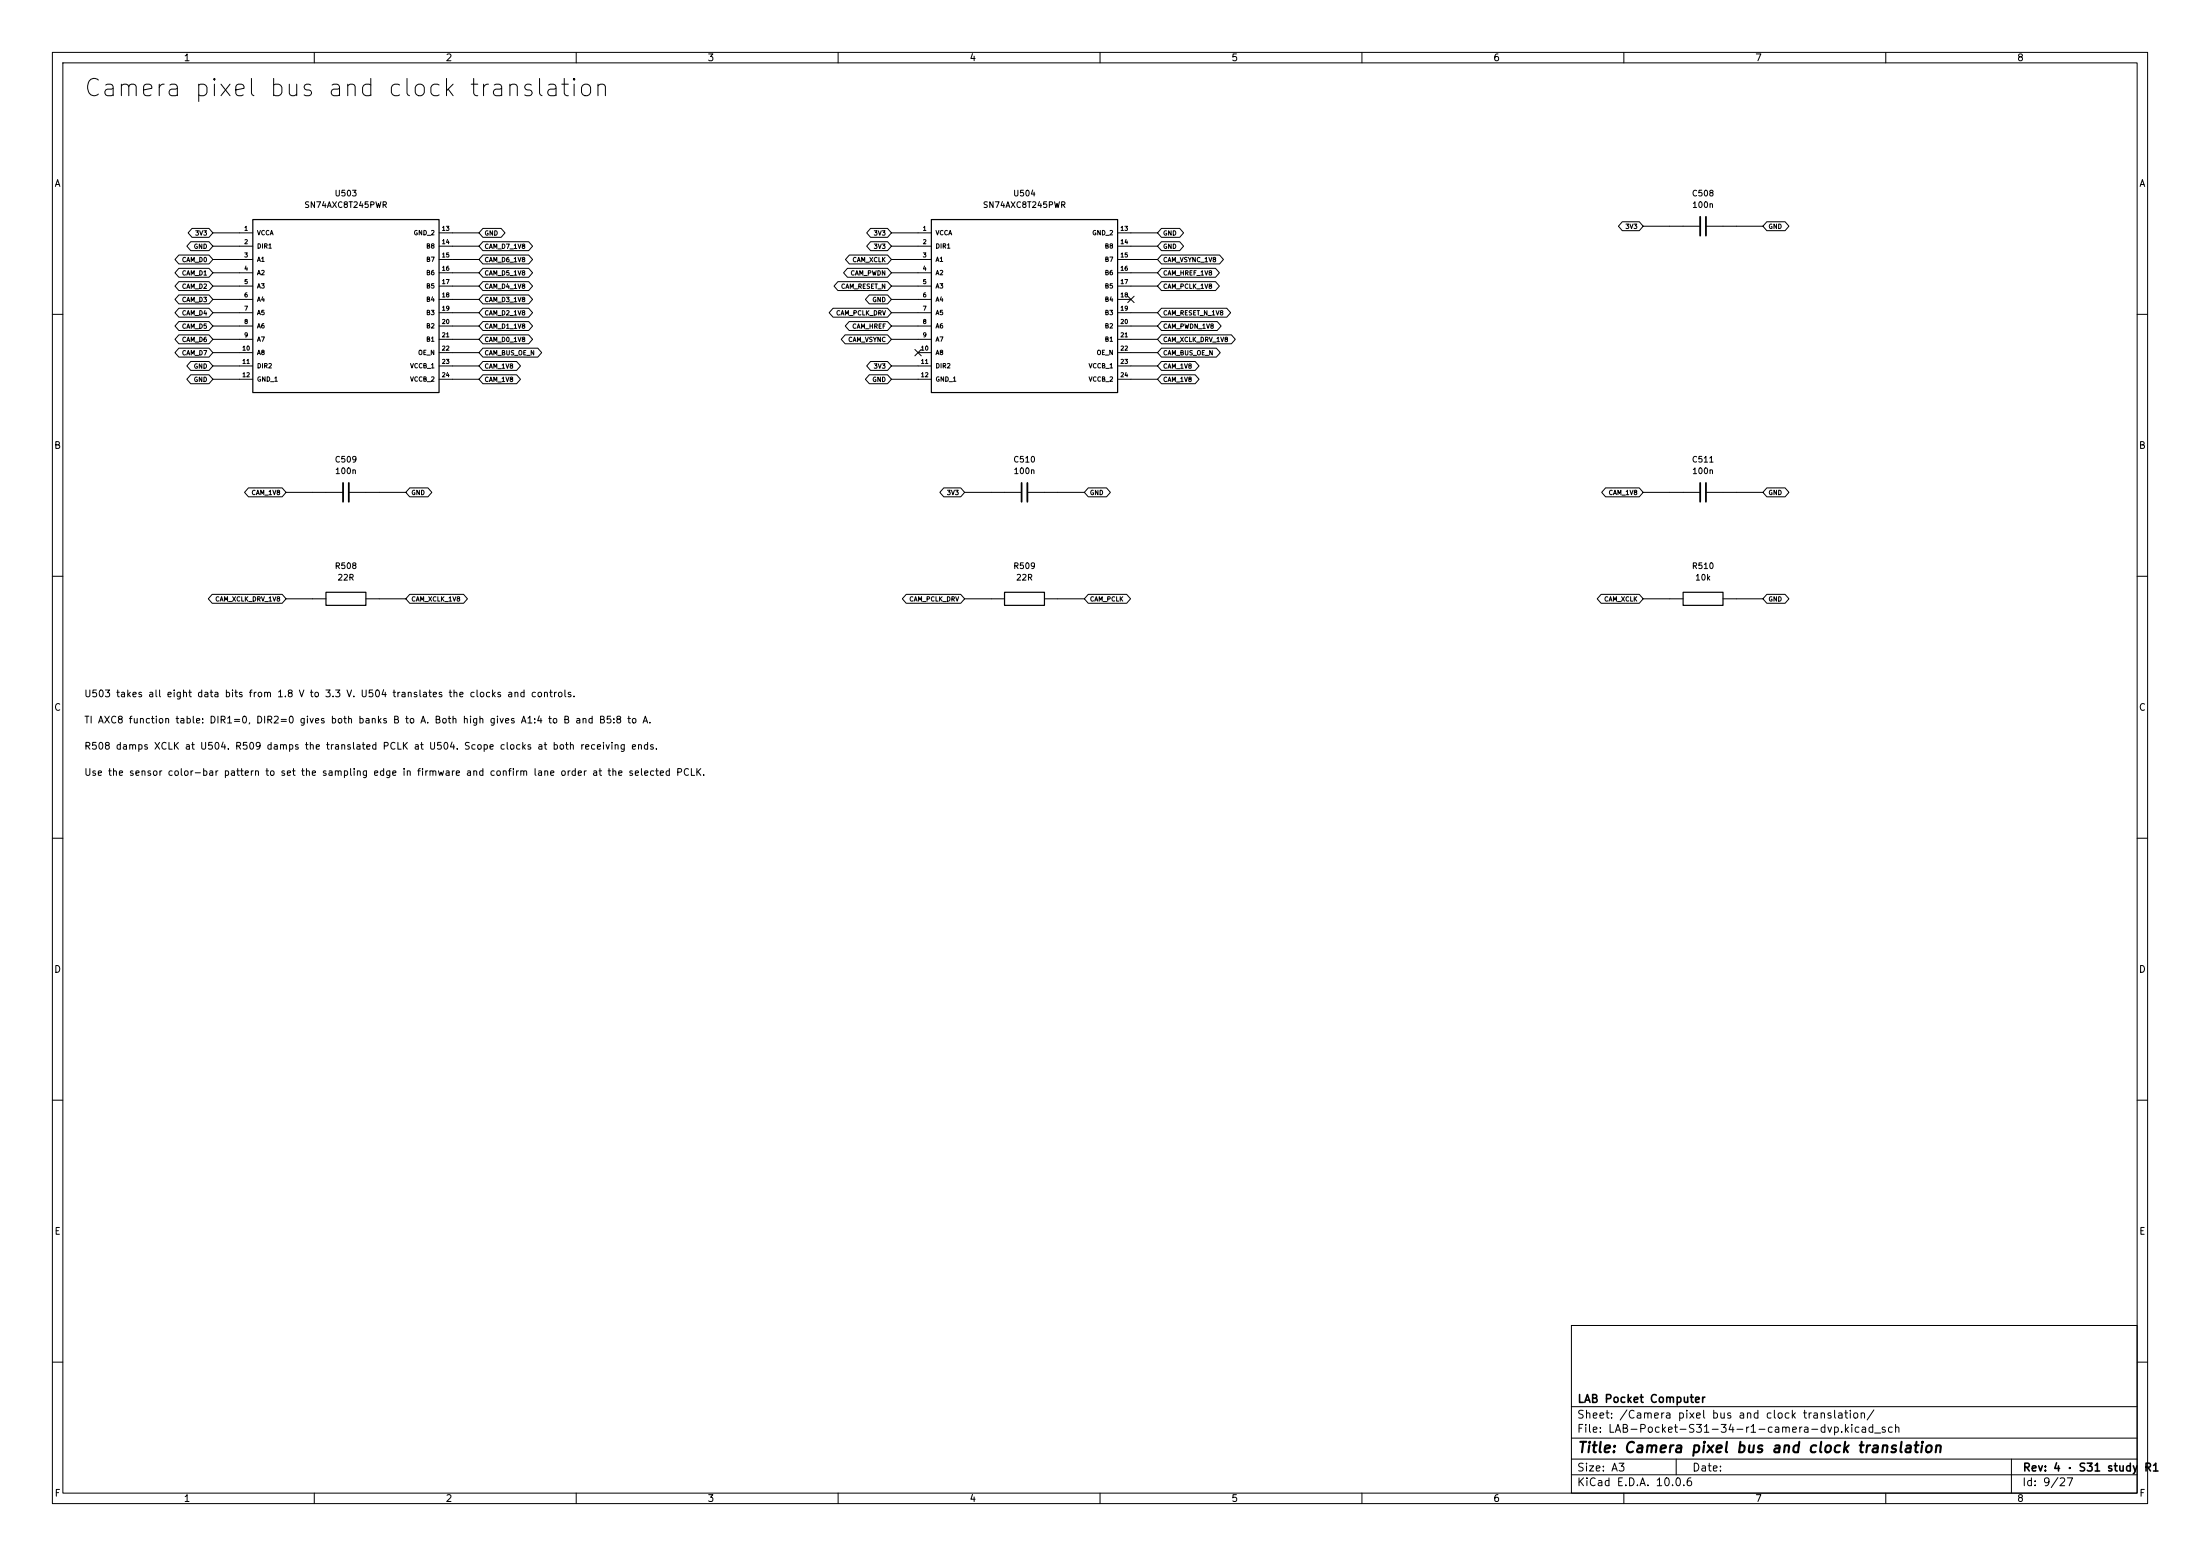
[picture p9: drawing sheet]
(kicad_sch (version 20260101) (generator eeschema) (paper "A3") (title_block (title "Camera pixel bus and clock translation") (rev "4 · S31 study R1") (company "LAB Pocket Computer")) (lib_symbols
(symbol "S31_34:Part_U503" (pin_names (offset 0.7)) (in_bom yes) (on_board yes)
(property "Reference" "U" (at 0 21.51 0) (effects (font (size 1.1 1.1))))
(property "Value" "SN74AXC8T245PWR" (at 0 18.51 0) (effects (font (size 1.1 1.1))))
(symbol "Part_U503_0_1" (rectangle (start -17.78 16.51) (end 17.78 -16.51) (stroke (width 0.23) (type default))(fill (type background))))
(symbol "Part_U503_1_1"
(pin power_in line (at -20.32 13.97 0) (length 2.54) (name "VCCA" (effects (font (size 0.85 0.85)))) (number "1" (effects (font (size 0.8 0.8)))))
(pin input line (at -20.32 11.43 0) (length 2.54) (name "DIR1" (effects (font (size 0.85 0.85)))) (number "2" (effects (font (size 0.8 0.8)))))
(pin output line (at -20.32 8.89 0) (length 2.54) (name "A1" (effects (font (size 0.85 0.85)))) (number "3" (effects (font (size 0.8 0.8)))))
(pin output line (at -20.32 6.35 0) (length 2.54) (name "A2" (effects (font (size 0.85 0.85)))) (number "4" (effects (font (size 0.8 0.8)))))
(pin output line (at -20.32 3.81 0) (length 2.54) (name "A3" (effects (font (size 0.85 0.85)))) (number "5" (effects (font (size 0.8 0.8)))))
(pin output line (at -20.32 1.27 0) (length 2.54) (name "A4" (effects (font (size 0.85 0.85)))) (number "6" (effects (font (size 0.8 0.8)))))
(pin output line (at -20.32 -1.27 0) (length 2.54) (name "A5" (effects (font (size 0.85 0.85)))) (number "7" (effects (font (size 0.8 0.8)))))
(pin output line (at -20.32 -3.81 0) (length 2.54) (name "A6" (effects (font (size 0.85 0.85)))) (number "8" (effects (font (size 0.8 0.8)))))
(pin output line (at -20.32 -6.35 0) (length 2.54) (name "A7" (effects (font (size 0.85 0.85)))) (number "9" (effects (font (size 0.8 0.8)))))
(pin output line (at -20.32 -8.89 0) (length 2.54) (name "A8" (effects (font (size 0.85 0.85)))) (number "10" (effects (font (size 0.8 0.8)))))
(pin input line (at -20.32 -11.43 0) (length 2.54) (name "DIR2" (effects (font (size 0.85 0.85)))) (number "11" (effects (font (size 0.8 0.8)))))
(pin power_in line (at -20.32 -13.97 0) (length 2.54) (name "GND_1" (effects (font (size 0.85 0.85)))) (number "12" (effects (font (size 0.8 0.8)))))
(pin power_in line (at 20.32 13.97 180) (length 2.54) (name "GND_2" (effects (font (size 0.85 0.85)))) (number "13" (effects (font (size 0.8 0.8)))))
(pin input line (at 20.32 11.43 180) (length 2.54) (name "B8" (effects (font (size 0.85 0.85)))) (number "14" (effects (font (size 0.8 0.8)))))
(pin input line (at 20.32 8.89 180) (length 2.54) (name "B7" (effects (font (size 0.85 0.85)))) (number "15" (effects (font (size 0.8 0.8)))))
(pin input line (at 20.32 6.35 180) (length 2.54) (name "B6" (effects (font (size 0.85 0.85)))) (number "16" (effects (font (size 0.8 0.8)))))
(pin input line (at 20.32 3.81 180) (length 2.54) (name "B5" (effects (font (size 0.85 0.85)))) (number "17" (effects (font (size 0.8 0.8)))))
(pin input line (at 20.32 1.27 180) (length 2.54) (name "B4" (effects (font (size 0.85 0.85)))) (number "18" (effects (font (size 0.8 0.8)))))
(pin input line (at 20.32 -1.27 180) (length 2.54) (name "B3" (effects (font (size 0.85 0.85)))) (number "19" (effects (font (size 0.8 0.8)))))
(pin input line (at 20.32 -3.81 180) (length 2.54) (name "B2" (effects (font (size 0.85 0.85)))) (number "20" (effects (font (size 0.8 0.8)))))
(pin input line (at 20.32 -6.35 180) (length 2.54) (name "B1" (effects (font (size 0.85 0.85)))) (number "21" (effects (font (size 0.8 0.8)))))
(pin input line (at 20.32 -8.89 180) (length 2.54) (name "OE_N" (effects (font (size 0.85 0.85)))) (number "22" (effects (font (size 0.8 0.8)))))
(pin power_in line (at 20.32 -11.43 180) (length 2.54) (name "VCCB_1" (effects (font (size 0.85 0.85)))) (number "23" (effects (font (size 0.8 0.8)))))
(pin power_in line (at 20.32 -13.97 180) (length 2.54) (name "VCCB_2" (effects (font (size 0.85 0.85)))) (number "24" (effects (font (size 0.8 0.8)))))))
(symbol "S31_34:Part_U504" (pin_names (offset 0.7)) (in_bom yes) (on_board yes)
(property "Reference" "U" (at 0 21.51 0) (effects (font (size 1.1 1.1))))
(property "Value" "SN74AXC8T245PWR" (at 0 18.51 0) (effects (font (size 1.1 1.1))))
(symbol "Part_U504_0_1" (rectangle (start -17.78 16.51) (end 17.78 -16.51) (stroke (width 0.23) (type default))(fill (type background))))
(symbol "Part_U504_1_1"
(pin power_in line (at -20.32 13.97 0) (length 2.54) (name "VCCA" (effects (font (size 0.85 0.85)))) (number "1" (effects (font (size 0.8 0.8)))))
(pin input line (at -20.32 11.43 0) (length 2.54) (name "DIR1" (effects (font (size 0.85 0.85)))) (number "2" (effects (font (size 0.8 0.8)))))
(pin input line (at -20.32 8.89 0) (length 2.54) (name "A1" (effects (font (size 0.85 0.85)))) (number "3" (effects (font (size 0.8 0.8)))))
(pin input line (at -20.32 6.35 0) (length 2.54) (name "A2" (effects (font (size 0.85 0.85)))) (number "4" (effects (font (size 0.8 0.8)))))
(pin input line (at -20.32 3.81 0) (length 2.54) (name "A3" (effects (font (size 0.85 0.85)))) (number "5" (effects (font (size 0.8 0.8)))))
(pin input line (at -20.32 1.27 0) (length 2.54) (name "A4" (effects (font (size 0.85 0.85)))) (number "6" (effects (font (size 0.8 0.8)))))
(pin output line (at -20.32 -1.27 0) (length 2.54) (name "A5" (effects (font (size 0.85 0.85)))) (number "7" (effects (font (size 0.8 0.8)))))
(pin output line (at -20.32 -3.81 0) (length 2.54) (name "A6" (effects (font (size 0.85 0.85)))) (number "8" (effects (font (size 0.8 0.8)))))
(pin output line (at -20.32 -6.35 0) (length 2.54) (name "A7" (effects (font (size 0.85 0.85)))) (number "9" (effects (font (size 0.8 0.8)))))
(pin output line (at -20.32 -8.89 0) (length 2.54) (name "A8" (effects (font (size 0.85 0.85)))) (number "10" (effects (font (size 0.8 0.8)))))
(pin input line (at -20.32 -11.43 0) (length 2.54) (name "DIR2" (effects (font (size 0.85 0.85)))) (number "11" (effects (font (size 0.8 0.8)))))
(pin power_in line (at -20.32 -13.97 0) (length 2.54) (name "GND_1" (effects (font (size 0.85 0.85)))) (number "12" (effects (font (size 0.8 0.8)))))
(pin power_in line (at 20.32 13.97 180) (length 2.54) (name "GND_2" (effects (font (size 0.85 0.85)))) (number "13" (effects (font (size 0.8 0.8)))))
(pin input line (at 20.32 11.43 180) (length 2.54) (name "B8" (effects (font (size 0.85 0.85)))) (number "14" (effects (font (size 0.8 0.8)))))
(pin input line (at 20.32 8.89 180) (length 2.54) (name "B7" (effects (font (size 0.85 0.85)))) (number "15" (effects (font (size 0.8 0.8)))))
(pin input line (at 20.32 6.35 180) (length 2.54) (name "B6" (effects (font (size 0.85 0.85)))) (number "16" (effects (font (size 0.8 0.8)))))
(pin input line (at 20.32 3.81 180) (length 2.54) (name "B5" (effects (font (size 0.85 0.85)))) (number "17" (effects (font (size 0.8 0.8)))))
(pin output line (at 20.32 1.27 180) (length 2.54) (name "B4" (effects (font (size 0.85 0.85)))) (number "18" (effects (font (size 0.8 0.8)))))
(pin output line (at 20.32 -1.27 180) (length 2.54) (name "B3" (effects (font (size 0.85 0.85)))) (number "19" (effects (font (size 0.8 0.8)))))
(pin output line (at 20.32 -3.81 180) (length 2.54) (name "B2" (effects (font (size 0.85 0.85)))) (number "20" (effects (font (size 0.8 0.8)))))
(pin output line (at 20.32 -6.35 180) (length 2.54) (name "B1" (effects (font (size 0.85 0.85)))) (number "21" (effects (font (size 0.8 0.8)))))
(pin input line (at 20.32 -8.89 180) (length 2.54) (name "OE_N" (effects (font (size 0.85 0.85)))) (number "22" (effects (font (size 0.8 0.8)))))
(pin power_in line (at 20.32 -11.43 180) (length 2.54) (name "VCCB_1" (effects (font (size 0.85 0.85)))) (number "23" (effects (font (size 0.8 0.8)))))
(pin power_in line (at 20.32 -13.97 180) (length 2.54) (name "VCCB_2" (effects (font (size 0.85 0.85)))) (number "24" (effects (font (size 0.8 0.8)))))))
(symbol "S31_34:Part_C508" (pin_names (offset 0.7) (hide yes)) (pin_numbers (hide yes)) (in_bom yes) (on_board yes)
(property "Reference" "C" (at 0 6.27 0) (effects (font (size 1.1 1.1))))
(property "Value" "100n" (at 0 3.27 0) (effects (font (size 1.1 1.1))))
(symbol "Part_C508_0_1" (polyline (pts (xy -0.55 -1.8) (xy -0.55 1.8)) (stroke (width 0.34) (type default))(fill (type none)))(polyline (pts (xy 0.55 -1.8) (xy 0.55 1.8)) (stroke (width 0.34) (type default))(fill (type none)))(polyline (pts (xy -3.81 0) (xy -0.55 0)) (stroke (width 0.18) (type default))(fill (type none)))(polyline (pts (xy 3.81 0) (xy 0.55 0)) (stroke (width 0.18) (type default))(fill (type none))))
(symbol "Part_C508_1_1"
(pin passive line (at -6.35 0 0) (length 2.54) (name "1" (effects (font (size 0.85 0.85)))) (number "1" (effects (font (size 0.8 0.8)))))
(pin passive line (at 6.35 0 180) (length 2.54) (name "2" (effects (font (size 0.85 0.85)))) (number "2" (effects (font (size 0.8 0.8)))))))
(symbol "S31_34:Part_C509" (pin_names (offset 0.7) (hide yes)) (pin_numbers (hide yes)) (in_bom yes) (on_board yes)
(property "Reference" "C" (at 0 6.27 0) (effects (font (size 1.1 1.1))))
(property "Value" "100n" (at 0 3.27 0) (effects (font (size 1.1 1.1))))
(symbol "Part_C509_0_1" (polyline (pts (xy -0.55 -1.8) (xy -0.55 1.8)) (stroke (width 0.34) (type default))(fill (type none)))(polyline (pts (xy 0.55 -1.8) (xy 0.55 1.8)) (stroke (width 0.34) (type default))(fill (type none)))(polyline (pts (xy -3.81 0) (xy -0.55 0)) (stroke (width 0.18) (type default))(fill (type none)))(polyline (pts (xy 3.81 0) (xy 0.55 0)) (stroke (width 0.18) (type default))(fill (type none))))
(symbol "Part_C509_1_1"
(pin passive line (at -6.35 0 0) (length 2.54) (name "1" (effects (font (size 0.85 0.85)))) (number "1" (effects (font (size 0.8 0.8)))))
(pin passive line (at 6.35 0 180) (length 2.54) (name "2" (effects (font (size 0.85 0.85)))) (number "2" (effects (font (size 0.8 0.8)))))))
(symbol "S31_34:Part_C510" (pin_names (offset 0.7) (hide yes)) (pin_numbers (hide yes)) (in_bom yes) (on_board yes)
(property "Reference" "C" (at 0 6.27 0) (effects (font (size 1.1 1.1))))
(property "Value" "100n" (at 0 3.27 0) (effects (font (size 1.1 1.1))))
(symbol "Part_C510_0_1" (polyline (pts (xy -0.55 -1.8) (xy -0.55 1.8)) (stroke (width 0.34) (type default))(fill (type none)))(polyline (pts (xy 0.55 -1.8) (xy 0.55 1.8)) (stroke (width 0.34) (type default))(fill (type none)))(polyline (pts (xy -3.81 0) (xy -0.55 0)) (stroke (width 0.18) (type default))(fill (type none)))(polyline (pts (xy 3.81 0) (xy 0.55 0)) (stroke (width 0.18) (type default))(fill (type none))))
(symbol "Part_C510_1_1"
(pin passive line (at -6.35 0 0) (length 2.54) (name "1" (effects (font (size 0.85 0.85)))) (number "1" (effects (font (size 0.8 0.8)))))
(pin passive line (at 6.35 0 180) (length 2.54) (name "2" (effects (font (size 0.85 0.85)))) (number "2" (effects (font (size 0.8 0.8)))))))
(symbol "S31_34:Part_C511" (pin_names (offset 0.7) (hide yes)) (pin_numbers (hide yes)) (in_bom yes) (on_board yes)
(property "Reference" "C" (at 0 6.27 0) (effects (font (size 1.1 1.1))))
(property "Value" "100n" (at 0 3.27 0) (effects (font (size 1.1 1.1))))
(symbol "Part_C511_0_1" (polyline (pts (xy -0.55 -1.8) (xy -0.55 1.8)) (stroke (width 0.34) (type default))(fill (type none)))(polyline (pts (xy 0.55 -1.8) (xy 0.55 1.8)) (stroke (width 0.34) (type default))(fill (type none)))(polyline (pts (xy -3.81 0) (xy -0.55 0)) (stroke (width 0.18) (type default))(fill (type none)))(polyline (pts (xy 3.81 0) (xy 0.55 0)) (stroke (width 0.18) (type default))(fill (type none))))
(symbol "Part_C511_1_1"
(pin passive line (at -6.35 0 0) (length 2.54) (name "1" (effects (font (size 0.85 0.85)))) (number "1" (effects (font (size 0.8 0.8)))))
(pin passive line (at 6.35 0 180) (length 2.54) (name "2" (effects (font (size 0.85 0.85)))) (number "2" (effects (font (size 0.8 0.8)))))))
(symbol "S31_34:Part_R508" (pin_names (offset 0.7) (hide yes)) (pin_numbers (hide yes)) (in_bom yes) (on_board yes)
(property "Reference" "R" (at 0 6.27 0) (effects (font (size 1.1 1.1))))
(property "Value" "22R" (at 0 3.27 0) (effects (font (size 1.1 1.1))))
(symbol "Part_R508_0_1" (rectangle (start -3.81 1.25) (end 3.81 -1.25) (stroke (width 0.23) (type default))(fill (type none))))
(symbol "Part_R508_1_1"
(pin passive line (at -6.35 0 0) (length 2.54) (name "1" (effects (font (size 0.85 0.85)))) (number "1" (effects (font (size 0.8 0.8)))))
(pin passive line (at 6.35 0 180) (length 2.54) (name "2" (effects (font (size 0.85 0.85)))) (number "2" (effects (font (size 0.8 0.8)))))))
(symbol "S31_34:Part_R509" (pin_names (offset 0.7) (hide yes)) (pin_numbers (hide yes)) (in_bom yes) (on_board yes)
(property "Reference" "R" (at 0 6.27 0) (effects (font (size 1.1 1.1))))
(property "Value" "22R" (at 0 3.27 0) (effects (font (size 1.1 1.1))))
(symbol "Part_R509_0_1" (rectangle (start -3.81 1.25) (end 3.81 -1.25) (stroke (width 0.23) (type default))(fill (type none))))
(symbol "Part_R509_1_1"
(pin passive line (at -6.35 0 0) (length 2.54) (name "1" (effects (font (size 0.85 0.85)))) (number "1" (effects (font (size 0.8 0.8)))))
(pin passive line (at 6.35 0 180) (length 2.54) (name "2" (effects (font (size 0.85 0.85)))) (number "2" (effects (font (size 0.8 0.8)))))))
(symbol "S31_34:Part_R510" (pin_names (offset 0.7) (hide yes)) (pin_numbers (hide yes)) (in_bom yes) (on_board yes)
(property "Reference" "R" (at 0 6.27 0) (effects (font (size 1.1 1.1))))
(property "Value" "10k" (at 0 3.27 0) (effects (font (size 1.1 1.1))))
(symbol "Part_R510_0_1" (rectangle (start -3.81 1.25) (end 3.81 -1.25) (stroke (width 0.23) (type default))(fill (type none))))
(symbol "Part_R510_1_1"
(pin passive line (at -6.35 0 0) (length 2.54) (name "1" (effects (font (size 0.85 0.85)))) (number "1" (effects (font (size 0.8 0.8)))))
(pin passive line (at 6.35 0 180) (length 2.54) (name "2" (effects (font (size 0.85 0.85)))) (number "2" (effects (font (size 0.8 0.8))))))))
(text "Camera pixel bus and clock translation" (at 16 17 0) (effects (font (size 3.3 3.3)) (justify left)))
(symbol (lib_id "S31_34:Part_U503") (at 66.04 58.42 0) (unit 1) (in_bom yes) (on_board yes) (property "Reference" "U503" (at 66.04 36.91 0) (effects (font (size 1.1 1.1))))(property "Value" "SN74AXC8T245PWR" (at 66.04 39.11 0) (effects (font (size 1.1 1.1))))(property "Footprint" "Package_SO:TSSOP-24_4.4x7.8mm_P0.65mm" (at 66.04 58.42 0) (effects (font (size 1.1 1.1)) (hide yes)))(property "Datasheet" "${KIPRJMOD}/../datasheets/TI-SN74AXC8T245.pdf" (at 66.04 58.42 0) (effects (font (size 1.1 1.1)) (hide yes)))(property "MPN" "SN74AXC8T245PWR" (at 66.04 58.42 0) (effects (font (size 1.1 1.1)) (hide yes)))(property "LCSC" "C882718" (at 66.04 58.42 0) (effects (font (size 1.1 1.1)) (hide yes))))
(wire (pts (xy 45.72 44.45) (xy 40.64 44.45)) (stroke (width 0) (type default)))
(global_label "3V3" (shape bidirectional) (at 40.64 44.45 180) (effects (font (size 0.85 0.85)) (justify right)))
(wire (pts (xy 45.72 46.99) (xy 40.64 46.99)) (stroke (width 0) (type default)))
(global_label "GND" (shape bidirectional) (at 40.64 46.99 180) (effects (font (size 0.85 0.85)) (justify right)))
(wire (pts (xy 45.72 49.53) (xy 40.64 49.53)) (stroke (width 0) (type default)))
(global_label "CAM_D0" (shape bidirectional) (at 40.64 49.53 180) (effects (font (size 0.85 0.85)) (justify right)))
(wire (pts (xy 45.72 52.07) (xy 40.64 52.07)) (stroke (width 0) (type default)))
(global_label "CAM_D1" (shape bidirectional) (at 40.64 52.07 180) (effects (font (size 0.85 0.85)) (justify right)))
(wire (pts (xy 45.72 54.61) (xy 40.64 54.61)) (stroke (width 0) (type default)))
(global_label "CAM_D2" (shape bidirectional) (at 40.64 54.61 180) (effects (font (size 0.85 0.85)) (justify right)))
(wire (pts (xy 45.72 57.15) (xy 40.64 57.15)) (stroke (width 0) (type default)))
(global_label "CAM_D3" (shape bidirectional) (at 40.64 57.15 180) (effects (font (size 0.85 0.85)) (justify right)))
(wire (pts (xy 45.72 59.69) (xy 40.64 59.69)) (stroke (width 0) (type default)))
(global_label "CAM_D4" (shape bidirectional) (at 40.64 59.69 180) (effects (font (size 0.85 0.85)) (justify right)))
(wire (pts (xy 45.72 62.23) (xy 40.64 62.23)) (stroke (width 0) (type default)))
(global_label "CAM_D5" (shape bidirectional) (at 40.64 62.23 180) (effects (font (size 0.85 0.85)) (justify right)))
(wire (pts (xy 45.72 64.77) (xy 40.64 64.77)) (stroke (width 0) (type default)))
(global_label "CAM_D6" (shape bidirectional) (at 40.64 64.77 180) (effects (font (size 0.85 0.85)) (justify right)))
(wire (pts (xy 45.72 67.31) (xy 40.64 67.31)) (stroke (width 0) (type default)))
(global_label "CAM_D7" (shape bidirectional) (at 40.64 67.31 180) (effects (font (size 0.85 0.85)) (justify right)))
(wire (pts (xy 45.72 69.85) (xy 40.64 69.85)) (stroke (width 0) (type default)))
(global_label "GND" (shape bidirectional) (at 40.64 69.85 180) (effects (font (size 0.85 0.85)) (justify right)))
(wire (pts (xy 45.72 72.39) (xy 40.64 72.39)) (stroke (width 0) (type default)))
(global_label "GND" (shape bidirectional) (at 40.64 72.39 180) (effects (font (size 0.85 0.85)) (justify right)))
(wire (pts (xy 86.36 44.45) (xy 91.44 44.45)) (stroke (width 0) (type default)))
(global_label "GND" (shape bidirectional) (at 91.44 44.45 0) (effects (font (size 0.85 0.85)) (justify left)))
(wire (pts (xy 86.36 46.99) (xy 91.44 46.99)) (stroke (width 0) (type default)))
(global_label "CAM_D7_1V8" (shape bidirectional) (at 91.44 46.99 0) (effects (font (size 0.85 0.85)) (justify left)))
(wire (pts (xy 86.36 49.53) (xy 91.44 49.53)) (stroke (width 0) (type default)))
(global_label "CAM_D6_1V8" (shape bidirectional) (at 91.44 49.53 0) (effects (font (size 0.85 0.85)) (justify left)))
(wire (pts (xy 86.36 52.07) (xy 91.44 52.07)) (stroke (width 0) (type default)))
(global_label "CAM_D5_1V8" (shape bidirectional) (at 91.44 52.07 0) (effects (font (size 0.85 0.85)) (justify left)))
(wire (pts (xy 86.36 54.61) (xy 91.44 54.61)) (stroke (width 0) (type default)))
(global_label "CAM_D4_1V8" (shape bidirectional) (at 91.44 54.61 0) (effects (font (size 0.85 0.85)) (justify left)))
(wire (pts (xy 86.36 57.15) (xy 91.44 57.15)) (stroke (width 0) (type default)))
(global_label "CAM_D3_1V8" (shape bidirectional) (at 91.44 57.15 0) (effects (font (size 0.85 0.85)) (justify left)))
(wire (pts (xy 86.36 59.69) (xy 91.44 59.69)) (stroke (width 0) (type default)))
(global_label "CAM_D2_1V8" (shape bidirectional) (at 91.44 59.69 0) (effects (font (size 0.85 0.85)) (justify left)))
(wire (pts (xy 86.36 62.23) (xy 91.44 62.23)) (stroke (width 0) (type default)))
(global_label "CAM_D1_1V8" (shape bidirectional) (at 91.44 62.23 0) (effects (font (size 0.85 0.85)) (justify left)))
(wire (pts (xy 86.36 64.77) (xy 91.44 64.77)) (stroke (width 0) (type default)))
(global_label "CAM_D0_1V8" (shape bidirectional) (at 91.44 64.77 0) (effects (font (size 0.85 0.85)) (justify left)))
(wire (pts (xy 86.36 67.31) (xy 91.44 67.31)) (stroke (width 0) (type default)))
(global_label "CAM_BUS_OE_N" (shape bidirectional) (at 91.44 67.31 0) (effects (font (size 0.85 0.85)) (justify left)))
(wire (pts (xy 86.36 69.85) (xy 91.44 69.85)) (stroke (width 0) (type default)))
(global_label "CAM_1V8" (shape bidirectional) (at 91.44 69.85 0) (effects (font (size 0.85 0.85)) (justify left)))
(wire (pts (xy 86.36 72.39) (xy 91.44 72.39)) (stroke (width 0) (type default)))
(global_label "CAM_1V8" (shape bidirectional) (at 91.44 72.39 0) (effects (font (size 0.85 0.85)) (justify left)))
(symbol (lib_id "S31_34:Part_U504") (at 195.58 58.42 0) (unit 1) (in_bom yes) (on_board yes) (property "Reference" "U504" (at 195.58 36.91 0) (effects (font (size 1.1 1.1))))(property "Value" "SN74AXC8T245PWR" (at 195.58 39.11 0) (effects (font (size 1.1 1.1))))(property "Footprint" "Package_SO:TSSOP-24_4.4x7.8mm_P0.65mm" (at 195.58 58.42 0) (effects (font (size 1.1 1.1)) (hide yes)))(property "Datasheet" "${KIPRJMOD}/../datasheets/TI-SN74AXC8T245.pdf" (at 195.58 58.42 0) (effects (font (size 1.1 1.1)) (hide yes)))(property "MPN" "SN74AXC8T245PWR" (at 195.58 58.42 0) (effects (font (size 1.1 1.1)) (hide yes)))(property "LCSC" "C882718" (at 195.58 58.42 0) (effects (font (size 1.1 1.1)) (hide yes))))
(wire (pts (xy 175.26 44.45) (xy 170.18 44.45)) (stroke (width 0) (type default)))
(global_label "3V3" (shape bidirectional) (at 170.18 44.45 180) (effects (font (size 0.85 0.85)) (justify right)))
(wire (pts (xy 175.26 46.99) (xy 170.18 46.99)) (stroke (width 0) (type default)))
(global_label "3V3" (shape bidirectional) (at 170.18 46.99 180) (effects (font (size 0.85 0.85)) (justify right)))
(wire (pts (xy 175.26 49.53) (xy 170.18 49.53)) (stroke (width 0) (type default)))
(global_label "CAM_XCLK" (shape bidirectional) (at 170.18 49.53 180) (effects (font (size 0.85 0.85)) (justify right)))
(wire (pts (xy 175.26 52.07) (xy 170.18 52.07)) (stroke (width 0) (type default)))
(global_label "CAM_PWDN" (shape bidirectional) (at 170.18 52.07 180) (effects (font (size 0.85 0.85)) (justify right)))
(wire (pts (xy 175.26 54.61) (xy 170.18 54.61)) (stroke (width 0) (type default)))
(global_label "CAM_RESET_N" (shape bidirectional) (at 170.18 54.61 180) (effects (font (size 0.85 0.85)) (justify right)))
(wire (pts (xy 175.26 57.15) (xy 170.18 57.15)) (stroke (width 0) (type default)))
(global_label "GND" (shape bidirectional) (at 170.18 57.15 180) (effects (font (size 0.85 0.85)) (justify right)))
(wire (pts (xy 175.26 59.69) (xy 170.18 59.69)) (stroke (width 0) (type default)))
(global_label "CAM_PCLK_DRV" (shape bidirectional) (at 170.18 59.69 180) (effects (font (size 0.85 0.85)) (justify right)))
(wire (pts (xy 175.26 62.23) (xy 170.18 62.23)) (stroke (width 0) (type default)))
(global_label "CAM_HREF" (shape bidirectional) (at 170.18 62.23 180) (effects (font (size 0.85 0.85)) (justify right)))
(wire (pts (xy 175.26 64.77) (xy 170.18 64.77)) (stroke (width 0) (type default)))
(global_label "CAM_VSYNC" (shape bidirectional) (at 170.18 64.77 180) (effects (font (size 0.85 0.85)) (justify right)))
(no_connect (at 175.26 67.31))
(wire (pts (xy 175.26 69.85) (xy 170.18 69.85)) (stroke (width 0) (type default)))
(global_label "3V3" (shape bidirectional) (at 170.18 69.85 180) (effects (font (size 0.85 0.85)) (justify right)))
(wire (pts (xy 175.26 72.39) (xy 170.18 72.39)) (stroke (width 0) (type default)))
(global_label "GND" (shape bidirectional) (at 170.18 72.39 180) (effects (font (size 0.85 0.85)) (justify right)))
(wire (pts (xy 215.9 44.45) (xy 220.98 44.45)) (stroke (width 0) (type default)))
(global_label "GND" (shape bidirectional) (at 220.98 44.45 0) (effects (font (size 0.85 0.85)) (justify left)))
(wire (pts (xy 215.9 46.99) (xy 220.98 46.99)) (stroke (width 0) (type default)))
(global_label "GND" (shape bidirectional) (at 220.98 46.99 0) (effects (font (size 0.85 0.85)) (justify left)))
(wire (pts (xy 215.9 49.53) (xy 220.98 49.53)) (stroke (width 0) (type default)))
(global_label "CAM_VSYNC_1V8" (shape bidirectional) (at 220.98 49.53 0) (effects (font (size 0.85 0.85)) (justify left)))
(wire (pts (xy 215.9 52.07) (xy 220.98 52.07)) (stroke (width 0) (type default)))
(global_label "CAM_HREF_1V8" (shape bidirectional) (at 220.98 52.07 0) (effects (font (size 0.85 0.85)) (justify left)))
(wire (pts (xy 215.9 54.61) (xy 220.98 54.61)) (stroke (width 0) (type default)))
(global_label "CAM_PCLK_1V8" (shape bidirectional) (at 220.98 54.61 0) (effects (font (size 0.85 0.85)) (justify left)))
(no_connect (at 215.9 57.15))
(wire (pts (xy 215.9 59.69) (xy 220.98 59.69)) (stroke (width 0) (type default)))
(global_label "CAM_RESET_N_1V8" (shape bidirectional) (at 220.98 59.69 0) (effects (font (size 0.85 0.85)) (justify left)))
(wire (pts (xy 215.9 62.23) (xy 220.98 62.23)) (stroke (width 0) (type default)))
(global_label "CAM_PWDN_1V8" (shape bidirectional) (at 220.98 62.23 0) (effects (font (size 0.85 0.85)) (justify left)))
(wire (pts (xy 215.9 64.77) (xy 220.98 64.77)) (stroke (width 0) (type default)))
(global_label "CAM_XCLK_DRV_1V8" (shape bidirectional) (at 220.98 64.77 0) (effects (font (size 0.85 0.85)) (justify left)))
(wire (pts (xy 215.9 67.31) (xy 220.98 67.31)) (stroke (width 0) (type default)))
(global_label "CAM_BUS_OE_N" (shape bidirectional) (at 220.98 67.31 0) (effects (font (size 0.85 0.85)) (justify left)))
(wire (pts (xy 215.9 69.85) (xy 220.98 69.85)) (stroke (width 0) (type default)))
(global_label "CAM_1V8" (shape bidirectional) (at 220.98 69.85 0) (effects (font (size 0.85 0.85)) (justify left)))
(wire (pts (xy 215.9 72.39) (xy 220.98 72.39)) (stroke (width 0) (type default)))
(global_label "CAM_1V8" (shape bidirectional) (at 220.98 72.39 0) (effects (font (size 0.85 0.85)) (justify left)))
(symbol (lib_id "S31_34:Part_C508") (at 325.12 43.18 0) (unit 1) (in_bom yes) (on_board yes) (property "Reference" "C508" (at 325.12 36.91 0) (effects (font (size 1.1 1.1))))(property "Value" "100n" (at 325.12 39.11 0) (effects (font (size 1.1 1.1))))(property "Footprint" "Capacitor_SMD:C_0603_1608Metric" (at 325.12 43.18 0) (effects (font (size 1.1 1.1)) (hide yes)))(property "Datasheet" "${KIPRJMOD}/../datasheets/C0603C104K5RACTU.pdf" (at 325.12 43.18 0) (effects (font (size 1.1 1.1)) (hide yes)))(property "MPN" "C0603C104K5RACTU" (at 325.12 43.18 0) (effects (font (size 1.1 1.1)) (hide yes)))(property "LCSC" "C127833" (at 325.12 43.18 0) (effects (font (size 1.1 1.1)) (hide yes))))
(wire (pts (xy 318.77 43.18) (xy 313.69 43.18)) (stroke (width 0) (type default)))
(global_label "3V3" (shape bidirectional) (at 313.69 43.18 180) (effects (font (size 0.85 0.85)) (justify right)))
(wire (pts (xy 331.47 43.18) (xy 336.55 43.18)) (stroke (width 0) (type default)))
(global_label "GND" (shape bidirectional) (at 336.55 43.18 0) (effects (font (size 0.85 0.85)) (justify left)))
(symbol (lib_id "S31_34:Part_C509") (at 66.04 93.98 0) (unit 1) (in_bom yes) (on_board yes) (property "Reference" "C509" (at 66.04 87.71 0) (effects (font (size 1.1 1.1))))(property "Value" "100n" (at 66.04 89.91 0) (effects (font (size 1.1 1.1))))(property "Footprint" "Capacitor_SMD:C_0603_1608Metric" (at 66.04 93.98 0) (effects (font (size 1.1 1.1)) (hide yes)))(property "Datasheet" "${KIPRJMOD}/../datasheets/C0603C104K5RACTU.pdf" (at 66.04 93.98 0) (effects (font (size 1.1 1.1)) (hide yes)))(property "MPN" "C0603C104K5RACTU" (at 66.04 93.98 0) (effects (font (size 1.1 1.1)) (hide yes)))(property "LCSC" "C127833" (at 66.04 93.98 0) (effects (font (size 1.1 1.1)) (hide yes))))
(wire (pts (xy 59.69 93.98) (xy 54.61 93.98)) (stroke (width 0) (type default)))
(global_label "CAM_1V8" (shape bidirectional) (at 54.61 93.98 180) (effects (font (size 0.85 0.85)) (justify right)))
(wire (pts (xy 72.39 93.98) (xy 77.47 93.98)) (stroke (width 0) (type default)))
(global_label "GND" (shape bidirectional) (at 77.47 93.98 0) (effects (font (size 0.85 0.85)) (justify left)))
(symbol (lib_id "S31_34:Part_C510") (at 195.58 93.98 0) (unit 1) (in_bom yes) (on_board yes) (property "Reference" "C510" (at 195.58 87.71 0) (effects (font (size 1.1 1.1))))(property "Value" "100n" (at 195.58 89.91 0) (effects (font (size 1.1 1.1))))(property "Footprint" "Capacitor_SMD:C_0603_1608Metric" (at 195.58 93.98 0) (effects (font (size 1.1 1.1)) (hide yes)))(property "Datasheet" "${KIPRJMOD}/../datasheets/C0603C104K5RACTU.pdf" (at 195.58 93.98 0) (effects (font (size 1.1 1.1)) (hide yes)))(property "MPN" "C0603C104K5RACTU" (at 195.58 93.98 0) (effects (font (size 1.1 1.1)) (hide yes)))(property "LCSC" "C127833" (at 195.58 93.98 0) (effects (font (size 1.1 1.1)) (hide yes))))
(wire (pts (xy 189.23 93.98) (xy 184.15 93.98)) (stroke (width 0) (type default)))
(global_label "3V3" (shape bidirectional) (at 184.15 93.98 180) (effects (font (size 0.85 0.85)) (justify right)))
(wire (pts (xy 201.93 93.98) (xy 207.01 93.98)) (stroke (width 0) (type default)))
(global_label "GND" (shape bidirectional) (at 207.01 93.98 0) (effects (font (size 0.85 0.85)) (justify left)))
(symbol (lib_id "S31_34:Part_C511") (at 325.12 93.98 0) (unit 1) (in_bom yes) (on_board yes) (property "Reference" "C511" (at 325.12 87.71 0) (effects (font (size 1.1 1.1))))(property "Value" "100n" (at 325.12 89.91 0) (effects (font (size 1.1 1.1))))(property "Footprint" "Capacitor_SMD:C_0603_1608Metric" (at 325.12 93.98 0) (effects (font (size 1.1 1.1)) (hide yes)))(property "Datasheet" "${KIPRJMOD}/../datasheets/C0603C104K5RACTU.pdf" (at 325.12 93.98 0) (effects (font (size 1.1 1.1)) (hide yes)))(property "MPN" "C0603C104K5RACTU" (at 325.12 93.98 0) (effects (font (size 1.1 1.1)) (hide yes)))(property "LCSC" "C127833" (at 325.12 93.98 0) (effects (font (size 1.1 1.1)) (hide yes))))
(wire (pts (xy 318.77 93.98) (xy 313.69 93.98)) (stroke (width 0) (type default)))
(global_label "CAM_1V8" (shape bidirectional) (at 313.69 93.98 180) (effects (font (size 0.85 0.85)) (justify right)))
(wire (pts (xy 331.47 93.98) (xy 336.55 93.98)) (stroke (width 0) (type default)))
(global_label "GND" (shape bidirectional) (at 336.55 93.98 0) (effects (font (size 0.85 0.85)) (justify left)))
(symbol (lib_id "S31_34:Part_R508") (at 66.04 114.3 0) (unit 1) (in_bom yes) (on_board yes) (property "Reference" "R508" (at 66.04 108.03 0) (effects (font (size 1.1 1.1))))(property "Value" "22R" (at 66.04 110.23 0) (effects (font (size 1.1 1.1))))(property "Footprint" "Resistor_SMD:R_0603_1608Metric" (at 66.04 114.3 0) (effects (font (size 1.1 1.1)) (hide yes)))(property "Datasheet" "${KIPRJMOD}/../datasheets/CRCW0603.pdf" (at 66.04 114.3 0) (effects (font (size 1.1 1.1)) (hide yes)))(property "MPN" "CRCW060322R0FKEA" (at 66.04 114.3 0) (effects (font (size 1.1 1.1)) (hide yes)))(property "LCSC" "C71618" (at 66.04 114.3 0) (effects (font (size 1.1 1.1)) (hide yes))))
(wire (pts (xy 59.69 114.3) (xy 54.61 114.3)) (stroke (width 0) (type default)))
(global_label "CAM_XCLK_DRV_1V8" (shape bidirectional) (at 54.61 114.3 180) (effects (font (size 0.85 0.85)) (justify right)))
(wire (pts (xy 72.39 114.3) (xy 77.47 114.3)) (stroke (width 0) (type default)))
(global_label "CAM_XCLK_1V8" (shape bidirectional) (at 77.47 114.3 0) (effects (font (size 0.85 0.85)) (justify left)))
(symbol (lib_id "S31_34:Part_R509") (at 195.58 114.3 0) (unit 1) (in_bom yes) (on_board yes) (property "Reference" "R509" (at 195.58 108.03 0) (effects (font (size 1.1 1.1))))(property "Value" "22R" (at 195.58 110.23 0) (effects (font (size 1.1 1.1))))(property "Footprint" "Resistor_SMD:R_0603_1608Metric" (at 195.58 114.3 0) (effects (font (size 1.1 1.1)) (hide yes)))(property "Datasheet" "${KIPRJMOD}/../datasheets/CRCW0603.pdf" (at 195.58 114.3 0) (effects (font (size 1.1 1.1)) (hide yes)))(property "MPN" "CRCW060322R0FKEA" (at 195.58 114.3 0) (effects (font (size 1.1 1.1)) (hide yes)))(property "LCSC" "C71618" (at 195.58 114.3 0) (effects (font (size 1.1 1.1)) (hide yes))))
(wire (pts (xy 189.23 114.3) (xy 184.15 114.3)) (stroke (width 0) (type default)))
(global_label "CAM_PCLK_DRV" (shape bidirectional) (at 184.15 114.3 180) (effects (font (size 0.85 0.85)) (justify right)))
(wire (pts (xy 201.93 114.3) (xy 207.01 114.3)) (stroke (width 0) (type default)))
(global_label "CAM_PCLK" (shape bidirectional) (at 207.01 114.3 0) (effects (font (size 0.85 0.85)) (justify left)))
(symbol (lib_id "S31_34:Part_R510") (at 325.12 114.3 0) (unit 1) (in_bom yes) (on_board yes) (property "Reference" "R510" (at 325.12 108.03 0) (effects (font (size 1.1 1.1))))(property "Value" "10k" (at 325.12 110.23 0) (effects (font (size 1.1 1.1))))(property "Footprint" "Resistor_SMD:R_0603_1608Metric" (at 325.12 114.3 0) (effects (font (size 1.1 1.1)) (hide yes)))(property "Datasheet" "${KIPRJMOD}/../datasheets/CRCW0603.pdf" (at 325.12 114.3 0) (effects (font (size 1.1 1.1)) (hide yes)))(property "MPN" "CRCW060310K0FKEA" (at 325.12 114.3 0) (effects (font (size 1.1 1.1)) (hide yes)))(property "LCSC" "C844918" (at 325.12 114.3 0) (effects (font (size 1.1 1.1)) (hide yes))))
(wire (pts (xy 318.77 114.3) (xy 313.69 114.3)) (stroke (width 0) (type default)))
(global_label "CAM_XCLK" (shape bidirectional) (at 313.69 114.3 180) (effects (font (size 0.85 0.85)) (justify right)))
(wire (pts (xy 331.47 114.3) (xy 336.55 114.3)) (stroke (width 0) (type default)))
(global_label "GND" (shape bidirectional) (at 336.55 114.3 0) (effects (font (size 0.85 0.85)) (justify left)))
(text "U503 takes all eight data bits from 1.8 V to 3.3 V. U504 translates the clocks and controls." (at 16 132.66 0) (effects (font (size 1.3 1.3)) (justify left)))
(text "TI AXC8 function table: DIR1=0, DIR2=0 gives both banks B to A. Both high gives A1:4 to B and B5:8 to A." (at 16 137.66 0) (effects (font (size 1.3 1.3)) (justify left)))
(text "R508 damps XCLK at U504. R509 damps the translated PCLK at U504. Scope clocks at both receiving ends." (at 16 142.66 0) (effects (font (size 1.3 1.3)) (justify left)))
(text "Use the sensor color-bar pattern to set the sampling edge in firmware and confirm lane order at the selected PCLK." (at 16 147.66 0) (effects (font (size 1.3 1.3)) (justify left)))
(embedded_fonts no))
